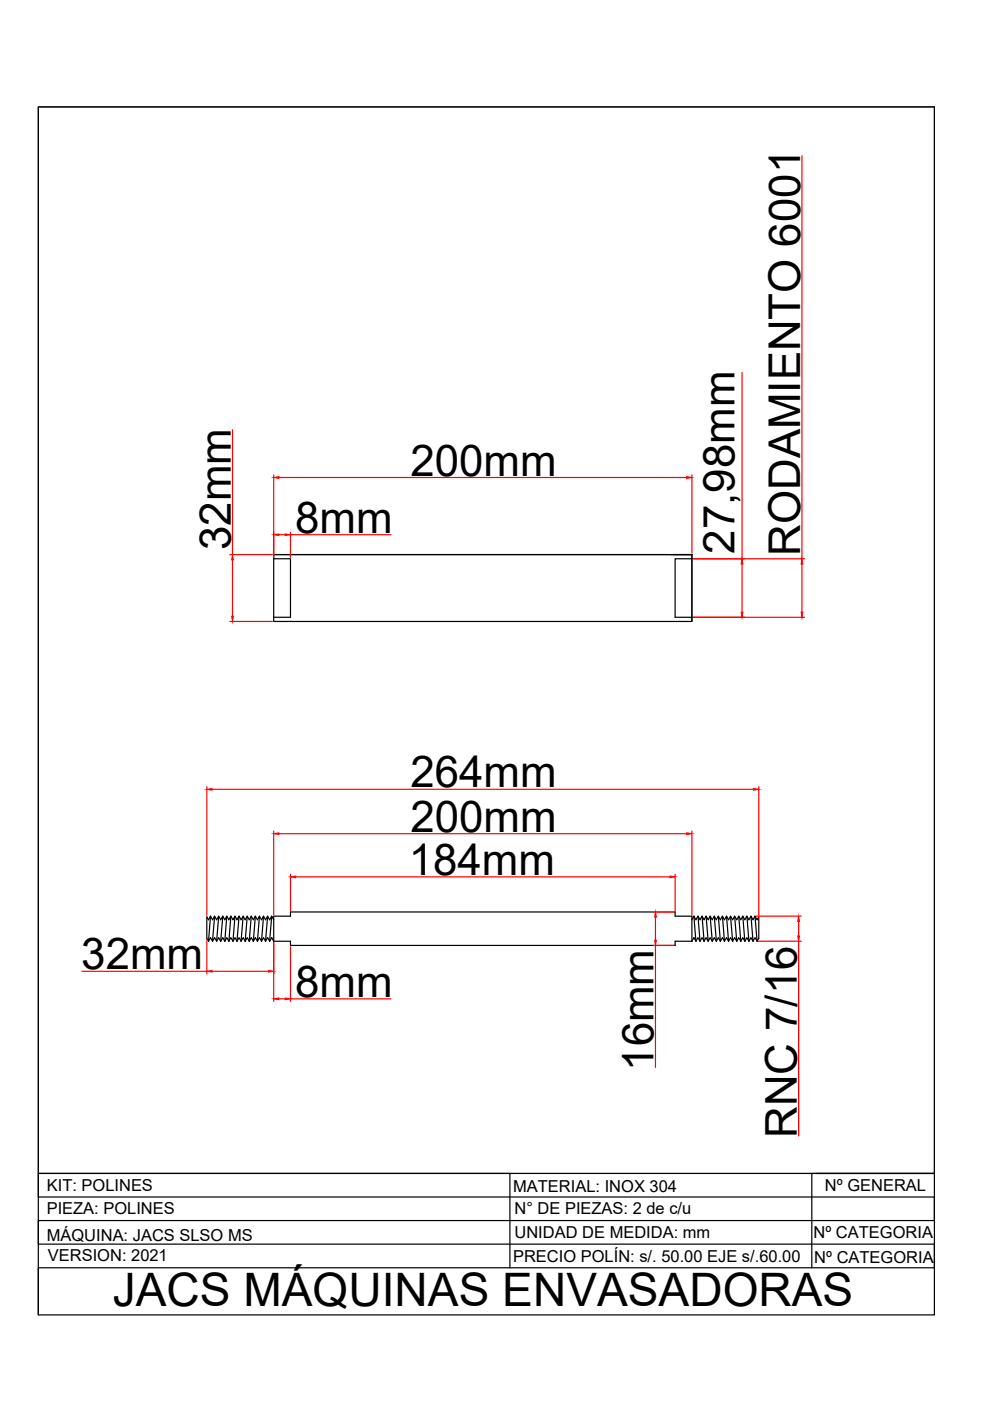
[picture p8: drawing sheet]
<svg xmlns="http://www.w3.org/2000/svg" width="210mm" height="297mm" viewBox="0 0 210 297" stroke-linecap="round" stroke-linejoin="round" font-family="sans-serif">
<!-- layer: 0 -->
<g fill="none" stroke="#000" stroke-width=".25">
<path d="M8.1 22.7h190v256.1h-190zM58 117.6h88.7v14.2h-88.7v-14.2h88.7h-4.4M58 118.5h3.6v12.4h-3.6M146.7 118.5h-3.6v12.4h3.6M146.7 117.6v14.2M44.2 199.6l.4-.8 .5 .8M44.6 194.2l.5 .8 .4-.8 .4 .8 .5-.8 .4 .8 .4-.8 .5 .8 .4-.8 .4 .8 .5-.8 .4 .8 .4-.8 .5 .8 .4-.8 .4 .8 .5-.8 .4 .8 .4-.8 .4 .8 .5-.8 .4 .8 .4-.8 .5 .8 .4-.8 .4 .8 .5-.8 .4 .8 .4-.8 .5 .8 .4-.8M44.6 194.2l-.4 .8-.3-.6v4.5l.3 .7M44.6 194.2l-.4 5.4M45.1 199.6l.4-.8 .4 .8M45.5 194.2l-.4 5.4M45.9 199.6l.5-.8 .4 .8"/>
<path d="M46.4 194.2l-.5 5.4M46.8 199.6l.4-.8 .5 .8M47.2 194.2l-.4 5.4M47.7 199.6l.4-.8 .4 .8M48.1 194.2l-.4 5.4M48.5 199.6l.5-.8 .4 .8M49 194.2l-.5 5.4M49.4 199.6l.4-.8 .4 .8M49.8 194.2l-.4 5.4M50.2 199.6l.5-.8 .4 .8M50.7 194.2l-.5 5.4M51.1 199.6l.5-.8 .4 .8"/>
<path d="M51.6 194.2l-.5 5.4M52 199.6l.4-.8 .4 .8M52.4 194.2l-.4 5.4M52.8 199.6l.5-.8 .4 .8M53.3 194.2l-.5 5.4M53.7 199.6l.4-.8 .5 .8M54.1 194.2l-.4 5.4M54.6 199.6l.4-.8 .4 .8M55 194.2l-.4 5.4M55.4 199.6l.5-.8 .4 .8M55.9 194.2l-.5 5.4M56.3 199.6l.4-.8 .5 .8"/>
<path d="M56.7 194.2l-.4 5.4M57.2 199.6l.4-.8 .4 .8M57.6 194.2l-.4 5.4M57.6 194.2l.4 .8M58 199.6v-5.4h3.6v-.8h81.5v.8h3.6v5.4M58 199.6h3.6v.8h81.5v-.8h3.6M146.7 199.6l.4-.8 .4 .8M147.1 194.2l.4 .8 .5-.8 .4 .8 .5-.8 .4 .8 .4-.8 .4 .8 .5-.8 .4 .8 .4-.8 .5 .8 .4-.8 .4 .8 .5-.8 .4 .8 .4-.8 .5 .8 .4-.8 .4 .8 .5-.8 .4 .8 .4-.8 .4 .8 .5-.8 .4 .8 .5-.8 .4 .8 .4-.8 .5 .8 .4-.8M147.1 194.2l.4 5.4M147.1 194.2l-.4 .8M147.5 199.6l.5-.8 .4 .8M148 194.2l.4 5.4"/>
<path d="M148.4 199.6l.5-.8 .4 .8M148.9 194.2l.4 5.4M149.3 199.6l.4-.8 .4 .8M149.7 194.2l.4 5.4M150.1 199.6l.5-.8 .4 .8M150.6 194.2l.4 5.4M151 199.6l.4-.8 .5 .8M151.4 194.2l.5 5.4M151.9 199.6l.4-.8 .4 .8M152.3 194.2l.4 5.4M152.7 199.6l.5-.8 .4 .8M153.2 194.2l.4 5.4"/>
<path d="M153.6 199.6l.4-.8 .5 .8M154 194.2l.5 5.4M154.5 199.6l.4-.8 .4 .8M154.9 194.2l.4 5.4M155.3 199.6l.5-.8 .4 .8M155.8 194.2l.4 5.4M156.2 199.6l.4-.8 .5 .8M156.6 194.2l.5 5.4M157.1 199.6l.4-.8 .4 .8M157.5 194.2l.4 5.4M157.9 199.6l.5-.8 .4 .8M158.4 194.2l.4 5.4"/>
<path d="M158.8 199.6l.4-.8 .5 .8M159.2 194.2l.5 5.4M159.7 199.6l.4-.8 .4 .8M160.1 194.2l.4 .8 .4-.6v4.5l-.4 .7M160.1 194.2l.4 5.4M8.1 248.8h100v20M173.1 248.8h25M198.1 248.8h-190v5h190v5h-190v5h190v5h-190v10M198.1 248.8h-26v20"/>
</g>
<g fill="none" stroke="#f00" stroke-width=".25">
<path d="M170 33v85.5M157.3 79v39.5M49.3 91.1v26.5M48.7 117.6h9.1M49.3 118.7v12M58 100.7v17.5M59.1 101.2h86.5M59.1 113.4h1.4M61.6 112.8v5.4M61.6 113.4h21.3M146.7 100.7v16.6M147 118.5h23.6"/>
<path d="M157.3 119.6v10.2M170 119.6v10.2M48.7 131.8h9.1M147 130.9h23.6M43.9 166.8v27.3M45 167.3h114.8M58 176.2v17.8M59.1 176.8h86.5M146.7 176.2v17.8M160.9 166.8v27.3M43.9 199.2v7.3M58 199.8v12.5"/>
<path d="M61.6 185.4v7.7M62.7 185.9h79.3M138.4 193.4h4.5M139 194.5v4.8M143.1 185.4v7.7M160.4 194.2h9.5M160.8 199.6h9.1M169.3 195.4v3M169.3 199.6v41.3M17.4 205.9h26.5M45 205.9h11.9M59.1 211.8h1.4"/>
<path d="M61.6 200.7v11.6M61.6 211.8h21.3M138.4 200.4h4.5M139 200.4v25.9"/>
</g>
<g fill="#f00" stroke="#f00" stroke-width=".21">
<path d="M49.1 130.7h.4l-.2 1.1z"/>
<path d="M49.3 117.6l.2 1.1h-.4z"/>
<path d="M58 101.2l1.1-.2v.4z"/>
<path d="M145.6 101l1.1 .2-1.1 .2z"/>
<path d="M157.2 129.8h.3l-.2 1.1z"/>
<path d="M157.3 118.5l.2 1.1h-.3z"/>
<path d="M169.9 129.8h.3l-.2 1.1z"/>
<path d="M170 118.5l.2 1.1h-.3z"/>
<path d="M58 113.4l1.1-.2v.4z"/>
<path d="M60.5 113.2l1.1 .2-1.1 .2z"/>
<path d="M43.9 167.3l1.1-.1v.3z"/>
<path d="M159.8 167.2l1.1 .1-1.1 .2z"/>
<path d="M61.6 185.9l1.1-.2v.4z"/>
<path d="M142 185.7l1.1 .2-1.1 .2z"/>
<path d="M58 176.8l1.1-.2v.3z"/>
<path d="M145.6 176.6l1.1 .2-1.1 .1z"/>
<path d="M58 211.8l1.1-.2v.4z"/>
<path d="M60.5 211.6l1.1 .2-1.1 .2z"/>
<path d="M56.9 205.7l1.1 .2-1.1 .2z"/>
<path d="M43.9 205.9l1.1-.2v.4z"/>
<path d="M139 193.4l.2 1.1h-.4z"/>
<path d="M138.8 199.3h.4l-.2 1.1z"/>
<path d="M169.3 194.2l.2 1.2h-.4z"/>
<path d="M169.1 198.4h.4l-.2 1.2z"/>
</g>
<path d="M8.1 22.7h190v226.1h-190z" fill="none" stroke="#000" stroke-width=".21"/>
<text font-size="9.8" x="23.9" y="277">JACS MÁQUINAS ENVASADORAS</text>
<g font-size="9.3">
<text x="87" y="100.9">200mm</text>
<text x="62.6" y="113">8mm</text>
<text x="48.9" y="116.6" transform="rotate(-90 48.9 116.6)">32mm</text>
<text x="155.7" y="117.4" transform="rotate(-90 155.7 117.4)">27,98mm</text>
<text x="169.6" y="117.8" transform="rotate(-90 169.6 117.8)">RODAMIENTO 6001</text>
<text x="87" y="167">264mm</text>
<text x="87" y="176.4">200mm</text>
<text x="86.7" y="185.5">184mm</text>
<text x="17.2" y="205.5">32mm</text>
<text x="62.6" y="211.4">8mm</text>
<text x="138.6" y="227" transform="rotate(-90 138.6 227)">16mm</text>
<text x="168.9" y="241.3" transform="rotate(-90 168.9 241.3)">RNC 7/16</text>
</g>
<g font-size="3.5">
<text x="9.9" y="257.5">PIEZA: POLINES</text>
<text x="9.9" y="252.5">KIT: POLINES</text>
<text x="108.8" y="252.6">MATERIAL: INOX 304</text>
<text x="109.1" y="257.5">N° DE PIEZAS: 2 de c/u</text>
<text x="174.9" y="252.5">Nº GENERAL</text>
<text x="9.9" y="263.1">MÁQUINA: JACS SLSO MS</text>
<text x="109.1" y="262.4">UNIDAD DE MEDIDA: mm</text>
<text x="172.5" y="262.5">Nº CATEGORIA</text>
<text x="10.2" y="267.5">VERSION: 2021</text>
<text x="108.8" y="267.7">PRECIO POLÍN: s/. 50.00 EJE s/.60.00</text>
<text x="172.6" y="267.7">Nº CATEGORIA</text>
</g>
</svg>
